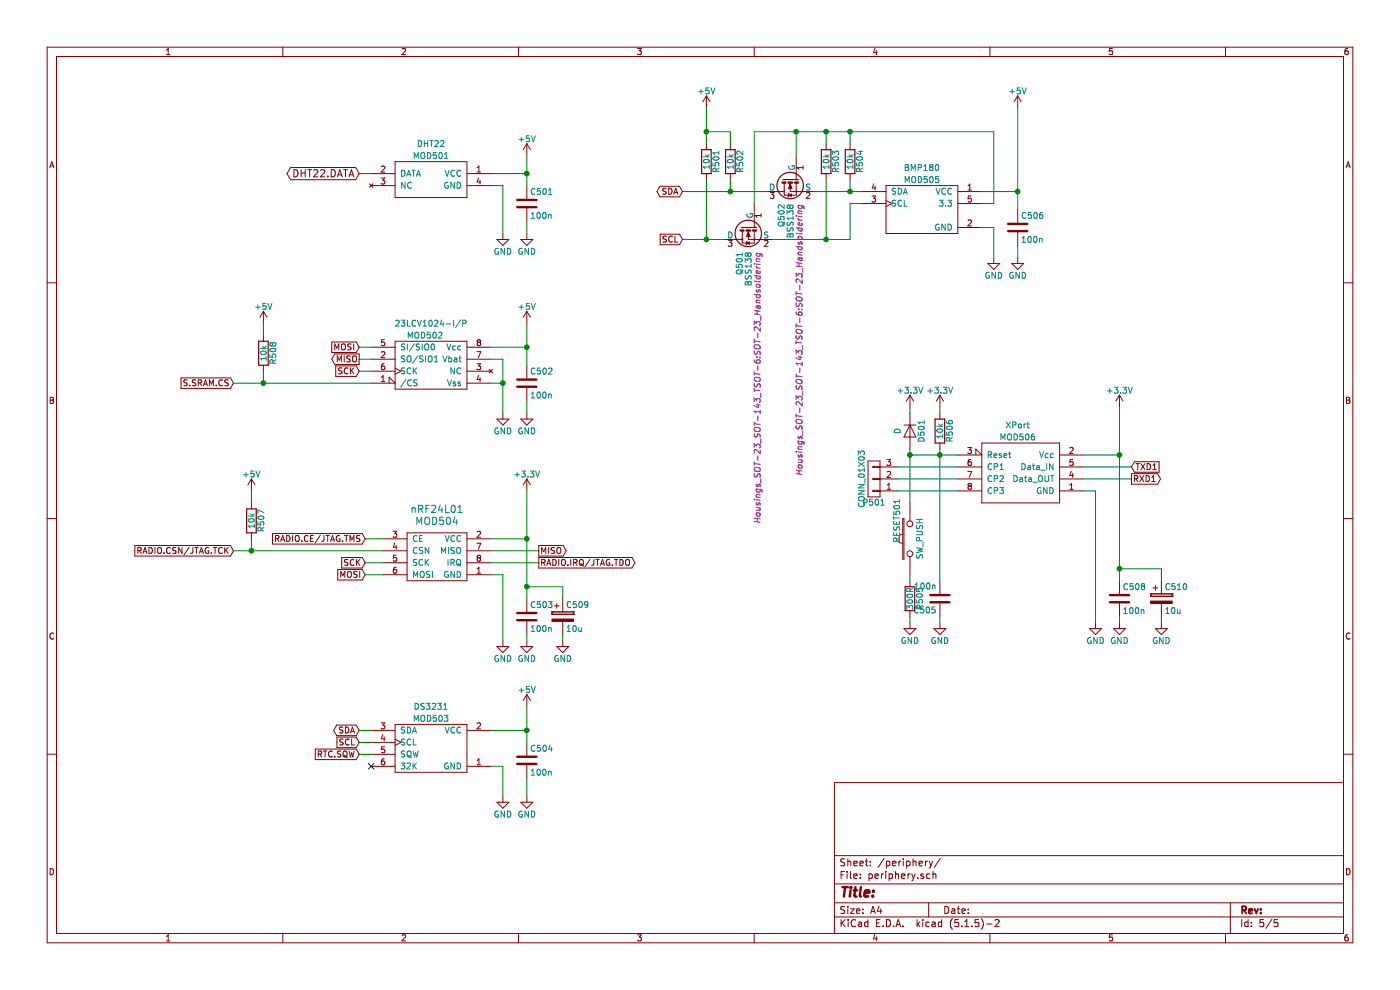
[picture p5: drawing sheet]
EESchema Schematic File Version 4
EELAYER 30 0
EELAYER END
$Descr A4 11693 8268
encoding utf-8
Sheet 5 5
Title ""
Date ""
Rev ""
Comp ""
Comment1 ""
Comment2 ""
Comment3 ""
Comment4 ""
$EndDescr
$Comp
L solar_system_terminal_board-rescue:GND #PWR066
U 1 1
P 4200 1950
F 0 "#PWR066" H 4200 1700 50  0001 C CNN
F 1 "GND" H 4200 1800 50  0000 C CNN
F 2 "" H 4200 1950 60  0000 C CNN
F 3 "" H 4200 1950 60  0000 C CNN
	1    4200 1950
	1    0    0    -1  
$EndComp
$Comp
L solar_system_terminal_board-rescue:+5V #PWR067
U 1 1
P 4400 1300
F 0 "#PWR067" H 4400 1150 50  0001 C CNN
F 1 "+5V" H 4400 1440 50  0000 C CNN
F 2 "" H 4400 1300 60  0000 C CNN
F 3 "" H 4400 1300 60  0000 C CNN
	1    4400 1300
	1    0    0    -1  
$EndComp
$Comp
L solar_system_terminal_board-rescue:BSS138 Q502
U 1 1
P 6600 1500
F 0 "Q502" H 6800 1575 50  0000 L CNN
F 1 "BSS138" H 6800 1500 50  0000 L CNN
F 2 "Housings_SOT-23_SOT-143_TSOT-6:SOT-23_Handsoldering" H 6800 1425 50  0000 L CIN
F 3 "" H 6600 1500 50  0000 L CNN
	1    6600 1500
	0    -1   1    0   
$EndComp
$Comp
L solar_system_terminal_board-rescue:BSS138 Q501
U 1 1
P 6250 1900
F 0 "Q501" H 6450 1975 50  0000 L CNN
F 1 "BSS138" H 6450 1900 50  0000 L CNN
F 2 "Housings_SOT-23_SOT-143_TSOT-6:SOT-23_Handsoldering" H 6450 1825 50  0000 L CIN
F 3 "" H 6250 1900 50  0000 L CNN
	1    6250 1900
	0    -1   1    0   
$EndComp
$Comp
L solar_system_terminal_board-rescue:R R502
U 1 1
P 6100 1350
F 0 "R502" V 6180 1350 50  0000 C CNN
F 1 "10k" V 6100 1350 50  0000 C CNN
F 2 "Resistors_SMD:R_1206_HandSoldering" V 6030 1350 30  0001 C CNN
F 3 "" H 6100 1350 30  0000 C CNN
	1    6100 1350
	1    0    0    -1  
$EndComp
$Comp
L solar_system_terminal_board-rescue:R R501
U 1 1
P 5900 1350
F 0 "R501" V 5980 1350 50  0000 C CNN
F 1 "10k" V 5900 1350 50  0000 C CNN
F 2 "Resistors_SMD:R_1206_HandSoldering" V 5830 1350 30  0001 C CNN
F 3 "" H 5900 1350 30  0000 C CNN
	1    5900 1350
	1    0    0    -1  
$EndComp
$Comp
L solar_system_terminal_board-rescue:R R503
U 1 1
P 6900 1350
F 0 "R503" V 6980 1350 50  0000 C CNN
F 1 "10k" V 6900 1350 50  0000 C CNN
F 2 "Resistors_SMD:R_1206_HandSoldering" V 6830 1350 30  0001 C CNN
F 3 "" H 6900 1350 30  0000 C CNN
	1    6900 1350
	1    0    0    -1  
$EndComp
$Comp
L solar_system_terminal_board-rescue:R R504
U 1 1
P 7100 1350
F 0 "R504" V 7180 1350 50  0000 C CNN
F 1 "10k" V 7100 1350 50  0000 C CNN
F 2 "Resistors_SMD:R_1206_HandSoldering" V 7030 1350 30  0001 C CNN
F 3 "" H 7100 1350 30  0000 C CNN
	1    7100 1350
	1    0    0    -1  
$EndComp
Wire Wire Line
	6300 1700 6300 1100
Wire Wire Line
	6900 1100 6900 1200
Connection ~ 6900 1100
Wire Wire Line
	6650 1300 6650 1100
Connection ~ 6650 1100
Wire Wire Line
	5900 1500 5900 2000
Wire Wire Line
	6100 1500 6100 1600
Connection ~ 6100 1600
Wire Wire Line
	6450 2000 6900 2000
Wire Wire Line
	6900 2000 6900 1500
Wire Wire Line
	6800 1600 7100 1600
Wire Wire Line
	7100 1600 7100 1500
Wire Wire Line
	5700 1600 6100 1600
Wire Wire Line
	6100 1200 6100 1100
Wire Wire Line
	6100 1100 5900 1100
Wire Wire Line
	5900 900  5900 1100
Wire Wire Line
	5700 2000 5900 2000
Connection ~ 7100 1600
Wire Wire Line
	7200 1700 7100 1700
Wire Wire Line
	7100 1700 7100 2000
Connection ~ 6900 2000
Text GLabel 5700 1600 0    50   BiDi ~ 0
SDA
Text GLabel 5700 2000 0    50   Input ~ 0
SCL
Connection ~ 5900 2000
$Comp
L solar_system_terminal_board-rescue:GND #PWR068
U 1 1
P 8500 2150
F 0 "#PWR068" H 8500 1900 50  0001 C CNN
F 1 "GND" H 8500 2000 50  0000 C CNN
F 2 "" H 8500 2150 60  0000 C CNN
F 3 "" H 8500 2150 60  0000 C CNN
	1    8500 2150
	1    0    0    -1  
$EndComp
$Comp
L solar_system_terminal_board-rescue:+5V #PWR069
U 1 1
P 5900 900
F 0 "#PWR069" H 5900 750 50  0001 C CNN
F 1 "+5V" H 5900 1040 50  0000 C CNN
F 2 "" H 5900 900 60  0000 C CNN
F 3 "" H 5900 900 60  0000 C CNN
	1    5900 900 
	1    0    0    -1  
$EndComp
$Comp
L solar_system_terminal_board-rescue:+5V #PWR070
U 1 1
P 8500 900
F 0 "#PWR070" H 8500 750 50  0001 C CNN
F 1 "+5V" H 8500 1040 50  0000 C CNN
F 2 "" H 8500 900 60  0000 C CNN
F 3 "" H 8500 900 60  0000 C CNN
	1    8500 900 
	1    0    0    -1  
$EndComp
Connection ~ 5900 1100
Connection ~ 7100 1100
Wire Wire Line
	4400 1300 4400 1450
Wire Wire Line
	4200 1550 4200 1950
$Comp
L solar_system_terminal_board-rescue:23LCV1024-I_P MOD502
U 1 1
P 3300 3000
F 0 "MOD502" H 3550 3200 50  0000 C CNN
F 1 "23LCV1024-I/P" H 3600 3300 50  0000 C CNN
F 2 "Housings_DIP:DIP-8_W7.62mm_LongPads" H 3300 3000 50  0001 C CNN
F 3 "" H 3300 3000 50  0000 C CNN
	1    3300 3000
	1    0    0    -1  
$EndComp
$Comp
L solar_system_terminal_board-rescue:GND #PWR071
U 1 1
P 4200 3450
F 0 "#PWR071" H 4200 3200 50  0001 C CNN
F 1 "GND" H 4200 3300 50  0000 C CNN
F 2 "" H 4200 3450 60  0000 C CNN
F 3 "" H 4200 3450 60  0000 C CNN
	1    4200 3450
	1    0    0    -1  
$EndComp
$Comp
L solar_system_terminal_board-rescue:+5V #PWR072
U 1 1
P 4400 2700
F 0 "#PWR072" H 4400 2550 50  0001 C CNN
F 1 "+5V" H 4400 2840 50  0000 C CNN
F 2 "" H 4400 2700 60  0000 C CNN
F 3 "" H 4400 2700 60  0000 C CNN
	1    4400 2700
	1    0    0    -1  
$EndComp
$Comp
L solar_system_terminal_board-rescue:C C502
U 1 1
P 4400 3200
F 0 "C502" H 4425 3300 50  0000 L CNN
F 1 "100n" H 4425 3100 50  0000 L CNN
F 2 "Capacitors_SMD:C_1206_HandSoldering" H 4438 3050 30  0001 C CNN
F 3 "" H 4400 3200 60  0000 C CNN
	1    4400 3200
	1    0    0    -1  
$EndComp
Wire Wire Line
	4100 2900 4400 2900
Wire Wire Line
	4400 2700 4400 2900
Wire Wire Line
	4100 3200 4200 3200
Wire Wire Line
	4200 3000 4200 3200
Wire Wire Line
	4100 3000 4200 3000
Connection ~ 4200 3200
$Comp
L solar_system_terminal_board-rescue:GND #PWR073
U 1 1
P 4400 3450
F 0 "#PWR073" H 4400 3200 50  0001 C CNN
F 1 "GND" H 4400 3300 50  0000 C CNN
F 2 "" H 4400 3450 60  0000 C CNN
F 3 "" H 4400 3450 60  0000 C CNN
	1    4400 3450
	1    0    0    -1  
$EndComp
Wire Wire Line
	4400 3350 4400 3450
Connection ~ 4400 2900
Text GLabel 3000 3100 0    50   Input ~ 0
SCK
Text GLabel 3000 2900 0    50   Input ~ 0
MOSI
Text GLabel 3000 3000 0    50   Output ~ 0
MISO
Text GLabel 1950 3200 0    50   Input ~ 0
S.SRAM.CS
Wire Wire Line
	3100 2900 3000 2900
Wire Wire Line
	3100 3000 3000 3000
Wire Wire Line
	3100 3100 3000 3100
Wire Wire Line
	3100 3200 2200 3200
$Comp
L solar_system_terminal_board-rescue:DS3231 MOD503
U 1 1
P 3300 6100
F 0 "MOD503" H 3600 6200 50  0000 C CNN
F 1 "DS3231" H 3600 6300 50  0000 C CNN
F 2 "DS3231:DS3231_Socket_H" H 3300 6100 50  0001 C CNN
F 3 "" H 3300 6100 50  0000 C CNN
	1    3300 6100
	1    0    0    -1  
$EndComp
$Comp
L solar_system_terminal_board-rescue:C C504
U 1 1
P 4400 6350
F 0 "C504" H 4425 6450 50  0000 L CNN
F 1 "100n" H 4425 6250 50  0000 L CNN
F 2 "Capacitors_SMD:C_1206_HandSoldering" H 4438 6200 30  0001 C CNN
F 3 "" H 4400 6350 60  0000 C CNN
	1    4400 6350
	1    0    0    -1  
$EndComp
$Comp
L solar_system_terminal_board-rescue:GND #PWR074
U 1 1
P 4200 6650
F 0 "#PWR074" H 4200 6400 50  0001 C CNN
F 1 "GND" H 4200 6500 50  0000 C CNN
F 2 "" H 4200 6650 60  0000 C CNN
F 3 "" H 4200 6650 60  0000 C CNN
	1    4200 6650
	1    0    0    -1  
$EndComp
$Comp
L solar_system_terminal_board-rescue:+5V #PWR075
U 1 1
P 4400 5900
F 0 "#PWR075" H 4400 5750 50  0001 C CNN
F 1 "+5V" H 4400 6040 50  0000 C CNN
F 2 "" H 4400 5900 60  0000 C CNN
F 3 "" H 4400 5900 60  0000 C CNN
	1    4400 5900
	1    0    0    -1  
$EndComp
Wire Wire Line
	4100 6400 4200 6400
Wire Wire Line
	4200 6400 4200 6650
Wire Wire Line
	4100 6100 4400 6100
Wire Wire Line
	4400 5900 4400 6100
$Comp
L solar_system_terminal_board-rescue:GND #PWR076
U 1 1
P 4400 6650
F 0 "#PWR076" H 4400 6400 50  0001 C CNN
F 1 "GND" H 4400 6500 50  0000 C CNN
F 2 "" H 4400 6650 60  0000 C CNN
F 3 "" H 4400 6650 60  0000 C CNN
	1    4400 6650
	1    0    0    -1  
$EndComp
Connection ~ 4400 6100
Wire Wire Line
	4400 6500 4400 6650
Text GLabel 3000 6100 0    50   BiDi ~ 0
SDA
Text GLabel 3000 6200 0    50   Input ~ 0
SCL
Text GLabel 3000 6300 0    50   Input ~ 0
RTC.SQW
NoConn ~ 3100 6400
Wire Wire Line
	3000 6100 3100 6100
Wire Wire Line
	3000 6200 3100 6200
Wire Wire Line
	3000 6300 3100 6300
$Comp
L solar_system_terminal_board-rescue:BMP180 MOD505
U 1 1
P 7400 1600
F 0 "MOD505" H 7700 1700 50  0000 C CNN
F 1 "BMP180" H 7700 1800 50  0000 C CNN
F 2 "BMP180:BMP180_Socket_H" H 7400 1600 50  0001 C CNN
F 3 "" H 7400 1600 50  0000 C CNN
	1    7400 1600
	1    0    0    -1  
$EndComp
Wire Wire Line
	8200 1900 8300 1900
Wire Wire Line
	6300 1100 6650 1100
Wire Wire Line
	8500 900  8500 1600
$Comp
L solar_system_terminal_board-rescue:nRF24L01 MOD504
U 1 1
P 3650 4500
F 0 "MOD504" H 3650 4650 60  0000 C CNN
F 1 "nRF24L01" H 3650 4750 60  0000 C CNN
F 2 "nRF24L01:nRF24L01" H 3650 4500 60  0001 C CNN
F 3 "" H 3650 4500 60  0000 C CNN
	1    3650 4500
	1    0    0    -1  
$EndComp
$Comp
L solar_system_terminal_board-rescue:GND #PWR077
U 1 1
P 8300 2150
F 0 "#PWR077" H 8300 1900 50  0001 C CNN
F 1 "GND" H 8300 2000 50  0000 C CNN
F 2 "" H 8300 2150 60  0000 C CNN
F 3 "" H 8300 2150 60  0000 C CNN
	1    8300 2150
	1    0    0    -1  
$EndComp
Wire Wire Line
	8300 1900 8300 2150
$Comp
L solar_system_terminal_board-rescue:C C506
U 1 1
P 8500 1900
F 0 "C506" H 8525 2000 50  0000 L CNN
F 1 "100n" H 8525 1800 50  0000 L CNN
F 2 "Capacitors_SMD:C_1206_HandSoldering" H 8538 1750 30  0001 C CNN
F 3 "" H 8500 1900 60  0000 C CNN
	1    8500 1900
	1    0    0    -1  
$EndComp
Wire Wire Line
	8500 2050 8500 2150
Connection ~ 8500 1600
$Comp
L solar_system_terminal_board-rescue:C C503
U 1 1
P 4400 5150
F 0 "C503" H 4425 5250 50  0000 L CNN
F 1 "100n" H 4425 5050 50  0000 L CNN
F 2 "Capacitors_SMD:C_1206_HandSoldering" H 4438 5000 30  0001 C CNN
F 3 "" H 4400 5150 60  0000 C CNN
	1    4400 5150
	1    0    0    -1  
$EndComp
$Comp
L solar_system_terminal_board-rescue:GND #PWR078
U 1 1
P 4200 5350
F 0 "#PWR078" H 4200 5100 50  0001 C CNN
F 1 "GND" H 4200 5200 50  0000 C CNN
F 2 "" H 4200 5350 60  0000 C CNN
F 3 "" H 4200 5350 60  0000 C CNN
	1    4200 5350
	1    0    0    -1  
$EndComp
Wire Wire Line
	4100 4800 4200 4800
Wire Wire Line
	4200 4800 4200 5350
Wire Wire Line
	4100 4500 4400 4500
Wire Wire Line
	4400 4100 4400 4500
$Comp
L solar_system_terminal_board-rescue:GND #PWR079
U 1 1
P 4400 5350
F 0 "#PWR079" H 4400 5100 50  0001 C CNN
F 1 "GND" H 4400 5200 50  0000 C CNN
F 2 "" H 4400 5350 60  0000 C CNN
F 3 "" H 4400 5350 60  0000 C CNN
	1    4400 5350
	1    0    0    -1  
$EndComp
Connection ~ 4400 4500
Wire Wire Line
	4400 5300 4400 5350
Text GLabel 4500 4600 2    50   Output ~ 0
MISO
Text GLabel 4500 4700 2    50   Output ~ 0
RADIO.IRQ/JTAG.TDO
Text GLabel 3050 4500 0    50   Input ~ 0
RADIO.CE/JTAG.TMS
Text GLabel 1950 4600 0    50   Input ~ 0
RADIO.CSN/JTAG.TCK
Text GLabel 3050 4700 0    50   Input ~ 0
SCK
Text GLabel 3050 4800 0    50   Input ~ 0
MOSI
Wire Wire Line
	3050 4500 3200 4500
Wire Wire Line
	1950 4600 2100 4600
Wire Wire Line
	3050 4700 3200 4700
Wire Wire Line
	3050 4800 3200 4800
Wire Wire Line
	4100 4600 4500 4600
Wire Wire Line
	4100 4700 4500 4700
$Comp
L solar_system_terminal_board-rescue:+3.3V #PWR080
U 1 1
P 4400 4100
F 0 "#PWR080" H 4400 3950 50  0001 C CNN
F 1 "+3.3V" H 4400 4240 50  0000 C CNN
F 2 "" H 4400 4100 60  0000 C CNN
F 3 "" H 4400 4100 60  0000 C CNN
	1    4400 4100
	1    0    0    -1  
$EndComp
$Comp
L solar_system_terminal_board-rescue:DHT22 MOD501
U 1 1
P 3300 1450
F 0 "MOD501" H 3600 1600 50  0000 C CNN
F 1 "DHT22" H 3600 1700 50  0000 C CNN
F 2 "AM2302:AM2302_Socket_H" H 3300 1450 50  0001 C CNN
F 3 "" H 3300 1450 50  0000 C CNN
	1    3300 1450
	1    0    0    -1  
$EndComp
Wire Wire Line
	4100 1550 4200 1550
$Comp
L solar_system_terminal_board-rescue:C C501
U 1 1
P 4400 1700
F 0 "C501" H 4425 1800 50  0000 L CNN
F 1 "100n" H 4425 1600 50  0000 L CNN
F 2 "Capacitors_SMD:C_1206_HandSoldering" H 4438 1550 30  0001 C CNN
F 3 "" H 4400 1700 60  0000 C CNN
	1    4400 1700
	1    0    0    -1  
$EndComp
$Comp
L solar_system_terminal_board-rescue:GND #PWR081
U 1 1
P 4400 1950
F 0 "#PWR081" H 4400 1700 50  0001 C CNN
F 1 "GND" H 4400 1800 50  0000 C CNN
F 2 "" H 4400 1950 60  0000 C CNN
F 3 "" H 4400 1950 60  0000 C CNN
	1    4400 1950
	1    0    0    -1  
$EndComp
Wire Wire Line
	4400 1450 4100 1450
Wire Wire Line
	4400 1950 4400 1850
Connection ~ 4400 1450
Text GLabel 3000 1450 0    60   BiDi ~ 0
DHT22.DATA
Wire Wire Line
	3000 1450 3100 1450
$Comp
L solar_system_terminal_board-rescue:XPort MOD506
U 1 1
P 8200 3800
F 0 "MOD506" H 8500 3950 50  0000 C CNN
F 1 "XPort" H 8500 4050 50  0000 C CNN
F 2 "Lantronix:XPort" H 8200 3800 50  0001 C CNN
F 3 "" H 8200 3800 50  0000 C CNN
	1    8200 3800
	1    0    0    -1  
$EndComp
$Comp
L solar_system_terminal_board-rescue:C C508
U 1 1
P 9350 5000
F 0 "C508" H 9375 5100 50  0000 L CNN
F 1 "100n" H 9375 4900 50  0000 L CNN
F 2 "Capacitors_SMD:C_1206_HandSoldering" H 9388 4850 30  0001 C CNN
F 3 "" H 9350 5000 60  0000 C CNN
	1    9350 5000
	1    0    0    -1  
$EndComp
$Comp
L solar_system_terminal_board-rescue:GND #PWR082
U 1 1
P 9150 5200
F 0 "#PWR082" H 9150 4950 50  0001 C CNN
F 1 "GND" H 9150 5050 50  0000 C CNN
F 2 "" H 9150 5200 60  0000 C CNN
F 3 "" H 9150 5200 60  0000 C CNN
	1    9150 5200
	1    0    0    -1  
$EndComp
Wire Wire Line
	9050 4100 9150 4100
Wire Wire Line
	9150 4100 9150 5200
Wire Wire Line
	9050 3800 9350 3800
Wire Wire Line
	9350 3400 9350 3800
$Comp
L solar_system_terminal_board-rescue:GND #PWR083
U 1 1
P 9350 5200
F 0 "#PWR083" H 9350 4950 50  0001 C CNN
F 1 "GND" H 9350 5050 50  0000 C CNN
F 2 "" H 9350 5200 60  0000 C CNN
F 3 "" H 9350 5200 60  0000 C CNN
	1    9350 5200
	1    0    0    -1  
$EndComp
Connection ~ 9350 3800
Wire Wire Line
	9350 5150 9350 5200
Text GLabel 9450 3900 2    50   Input ~ 0
TXD1
Text GLabel 9450 4000 2    50   Output ~ 0
RXD1
Wire Wire Line
	9050 3900 9450 3900
Wire Wire Line
	9050 4000 9450 4000
$Comp
L solar_system_terminal_board-rescue:+3.3V #PWR084
U 1 1
P 9350 3400
F 0 "#PWR084" H 9350 3250 50  0001 C CNN
F 1 "+3.3V" H 9350 3540 50  0000 C CNN
F 2 "" H 9350 3400 60  0000 C CNN
F 3 "" H 9350 3400 60  0000 C CNN
	1    9350 3400
	1    0    0    -1  
$EndComp
$Comp
L solar_system_terminal_board-rescue:R R506
U 1 1
P 7850 3600
F 0 "R506" V 7930 3600 50  0000 C CNN
F 1 "10k" V 7850 3600 50  0000 C CNN
F 2 "Resistors_SMD:R_1206_HandSoldering" V 7780 3600 30  0001 C CNN
F 3 "" H 7850 3600 30  0000 C CNN
	1    7850 3600
	1    0    0    -1  
$EndComp
$Comp
L solar_system_terminal_board-rescue:C C505
U 1 1
P 7850 5000
F 0 "C505" H 7875 5100 50  0000 L CNN
F 1 "100n" H 7875 4900 50  0000 L CNN
F 2 "Capacitors_SMD:C_1206_HandSoldering" H 7888 4850 30  0001 C CNN
F 3 "" H 7850 5000 60  0000 C CNN
	1    7850 5000
	-1   0    0    1   
$EndComp
$Comp
L solar_system_terminal_board-rescue:GND #PWR085
U 1 1
P 7850 5200
F 0 "#PWR085" H 7850 4950 50  0001 C CNN
F 1 "GND" H 7850 5050 50  0000 C CNN
F 2 "" H 7850 5200 60  0000 C CNN
F 3 "" H 7850 5200 60  0000 C CNN
	1    7850 5200
	1    0    0    -1  
$EndComp
$Comp
L solar_system_terminal_board-rescue:R R505
U 1 1
P 7600 5000
F 0 "R505" V 7680 5000 50  0000 C CNN
F 1 "300R" V 7600 5000 50  0000 C CNN
F 2 "Resistors_SMD:R_1206_HandSoldering" V 7530 5000 30  0001 C CNN
F 3 "" H 7600 5000 30  0000 C CNN
	1    7600 5000
	1    0    0    -1  
$EndComp
$Comp
L solar_system_terminal_board-rescue:SW_PUSH RESET501
U 1 1
P 7600 4500
F 0 "RESET501" H 7750 4610 50  0000 C CNN
F 1 "SW_PUSH" H 7600 4420 50  0000 C CNN
F 2 "Buttons_Switches_ThroughHole:SW_Tactile_SPST_Angled" H 7600 4500 60  0001 C CNN
F 3 "" H 7600 4500 60  0000 C CNN
	1    7600 4500
	0    -1   -1   0   
$EndComp
$Comp
L solar_system_terminal_board-rescue:GND #PWR086
U 1 1
P 7600 5200
F 0 "#PWR086" H 7600 4950 50  0001 C CNN
F 1 "GND" H 7600 5050 50  0000 C CNN
F 2 "" H 7600 5200 60  0000 C CNN
F 3 "" H 7600 5200 60  0000 C CNN
	1    7600 5200
	1    0    0    -1  
$EndComp
Wire Wire Line
	7850 3450 7850 3400
Wire Wire Line
	7850 5150 7850 5200
Wire Wire Line
	7850 3750 7850 3800
Connection ~ 7850 3800
Wire Wire Line
	7600 3400 7600 3450
Wire Wire Line
	7600 3750 7600 3800
Wire Wire Line
	7600 4800 7600 4850
Wire Wire Line
	7600 5150 7600 5200
Connection ~ 7600 3800
$Comp
L solar_system_terminal_board-rescue:D D501
U 1 1
P 7600 3600
F 0 "D501" H 7600 3700 50  0000 C CNN
F 1 "D" H 7600 3500 50  0000 C CNN
F 2 "Diodes_SMD:Diode-MiniMELF_Handsoldering" H 7600 3600 60  0001 C CNN
F 3 "" H 7600 3600 60  0000 C CNN
	1    7600 3600
	0    1    1    0   
$EndComp
$Comp
L solar_system_terminal_board-rescue:+3.3V #PWR087
U 1 1
P 7850 3400
F 0 "#PWR087" H 7850 3250 50  0001 C CNN
F 1 "+3.3V" H 7850 3540 50  0000 C CNN
F 2 "" H 7850 3400 60  0000 C CNN
F 3 "" H 7850 3400 60  0000 C CNN
	1    7850 3400
	1    0    0    -1  
$EndComp
$Comp
L solar_system_terminal_board-rescue:+3.3V #PWR088
U 1 1
P 7600 3400
F 0 "#PWR088" H 7600 3250 50  0001 C CNN
F 1 "+3.3V" H 7600 3540 50  0000 C CNN
F 2 "" H 7600 3400 60  0000 C CNN
F 3 "" H 7600 3400 60  0000 C CNN
	1    7600 3400
	1    0    0    -1  
$EndComp
Wire Wire Line
	7600 3800 7850 3800
$Comp
L solar_system_terminal_board-rescue:CONN_01X03 P501
U 1 1
P 7300 4000
F 0 "P501" H 7300 4200 50  0000 C CNN
F 1 "CONN_01X03" V 7400 4000 50  0000 C CNN
F 2 "Pin_Headers:Pin_Header_Straight_1x03" H 7300 4000 60  0001 C CNN
F 3 "" H 7300 4000 60  0000 C CNN
	1    7300 4000
	-1   0    0    1   
$EndComp
Wire Wire Line
	7500 3900 8000 3900
Wire Wire Line
	7500 4000 8000 4000
Wire Wire Line
	7500 4100 8000 4100
$Comp
L solar_system_terminal_board-rescue:CP C510
U 1 1
P 9700 5000
F 0 "C510" H 9725 5100 50  0000 L CNN
F 1 "10u" H 9725 4900 50  0000 L CNN
F 2 "Capacitors_Tantalum_SMD:TantalC_SizeB_EIA-3528_HandSoldering" H 9738 4850 30  0001 C CNN
F 3 "" H 9700 5000 60  0000 C CNN
	1    9700 5000
	1    0    0    -1  
$EndComp
$Comp
L solar_system_terminal_board-rescue:GND #PWR089
U 1 1
P 9700 5200
F 0 "#PWR089" H 9700 4950 50  0001 C CNN
F 1 "GND" H 9700 5050 50  0000 C CNN
F 2 "" H 9700 5200 60  0000 C CNN
F 3 "" H 9700 5200 60  0000 C CNN
	1    9700 5200
	1    0    0    -1  
$EndComp
Wire Wire Line
	9700 5150 9700 5200
Wire Wire Line
	9700 4850 9700 4750
Wire Wire Line
	9700 4750 9350 4750
Connection ~ 9350 4750
$Comp
L solar_system_terminal_board-rescue:CP C509
U 1 1
P 4700 5150
F 0 "C509" H 4725 5250 50  0000 L CNN
F 1 "10u" H 4725 5050 50  0000 L CNN
F 2 "Capacitors_Tantalum_SMD:TantalC_SizeB_EIA-3528_HandSoldering" H 4738 5000 30  0001 C CNN
F 3 "" H 4700 5150 60  0000 C CNN
	1    4700 5150
	1    0    0    -1  
$EndComp
$Comp
L solar_system_terminal_board-rescue:GND #PWR090
U 1 1
P 4700 5350
F 0 "#PWR090" H 4700 5100 50  0001 C CNN
F 1 "GND" H 4700 5200 50  0000 C CNN
F 2 "" H 4700 5350 60  0000 C CNN
F 3 "" H 4700 5350 60  0000 C CNN
	1    4700 5350
	1    0    0    -1  
$EndComp
Wire Wire Line
	4700 5300 4700 5350
Wire Wire Line
	4700 5000 4700 4900
Wire Wire Line
	4700 4900 4400 4900
Connection ~ 4400 4900
Wire Wire Line
	7100 1100 7100 1200
Wire Wire Line
	8300 1100 8300 1700
Wire Wire Line
	8300 1700 8200 1700
Wire Wire Line
	8200 1600 8500 1600
$Comp
L solar_system_terminal_board-rescue:R R508
U 1 1
P 2200 2950
F 0 "R508" V 2280 2950 50  0000 C CNN
F 1 "10k" V 2200 2950 50  0000 C CNN
F 2 "Resistors_SMD:R_1206_HandSoldering" V 2130 2950 30  0001 C CNN
F 3 "" H 2200 2950 30  0000 C CNN
	1    2200 2950
	1    0    0    -1  
$EndComp
$Comp
L solar_system_terminal_board-rescue:R R507
U 1 1
P 2100 4350
F 0 "R507" V 2180 4350 50  0000 C CNN
F 1 "10k" V 2100 4350 50  0000 C CNN
F 2 "Resistors_SMD:R_1206_HandSoldering" V 2030 4350 30  0001 C CNN
F 3 "" H 2100 4350 30  0000 C CNN
	1    2100 4350
	1    0    0    -1  
$EndComp
Wire Wire Line
	2200 3100 2200 3200
Connection ~ 2200 3200
Wire Wire Line
	2100 4500 2100 4600
Connection ~ 2100 4600
$Comp
L solar_system_terminal_board-rescue:+5V #PWR091
U 1 1
P 2200 2700
F 0 "#PWR091" H 2200 2550 50  0001 C CNN
F 1 "+5V" H 2200 2840 50  0000 C CNN
F 2 "" H 2200 2700 60  0000 C CNN
F 3 "" H 2200 2700 60  0000 C CNN
	1    2200 2700
	1    0    0    -1  
$EndComp
$Comp
L solar_system_terminal_board-rescue:+5V #PWR092
U 1 1
P 2100 4100
F 0 "#PWR092" H 2100 3950 50  0001 C CNN
F 1 "+5V" H 2100 4240 50  0000 C CNN
F 2 "" H 2100 4100 60  0000 C CNN
F 3 "" H 2100 4100 60  0000 C CNN
	1    2100 4100
	1    0    0    -1  
$EndComp
Wire Wire Line
	2200 2700 2200 2800
Wire Wire Line
	2100 4100 2100 4200
Wire Wire Line
	6900 1100 7100 1100
Wire Wire Line
	6650 1100 6900 1100
Wire Wire Line
	6100 1600 6400 1600
Wire Wire Line
	7100 1600 7200 1600
Wire Wire Line
	6900 2000 7100 2000
Wire Wire Line
	5900 2000 6050 2000
Wire Wire Line
	5900 1100 5900 1200
Wire Wire Line
	7100 1100 8300 1100
Wire Wire Line
	4200 3200 4200 3450
Wire Wire Line
	4400 2900 4400 3050
Wire Wire Line
	4400 6100 4400 6200
Wire Wire Line
	8500 1600 8500 1750
Wire Wire Line
	4400 4500 4400 4900
Wire Wire Line
	4400 1450 4400 1550
Wire Wire Line
	9350 3800 9350 4750
Wire Wire Line
	7850 3800 7850 4850
Wire Wire Line
	7850 3800 8000 3800
Wire Wire Line
	7600 3800 7600 4200
Wire Wire Line
	9350 4750 9350 4850
Wire Wire Line
	4400 4900 4400 5000
Wire Wire Line
	2200 3200 1950 3200
Wire Wire Line
	2100 4600 3200 4600
$EndSCHEMATC
